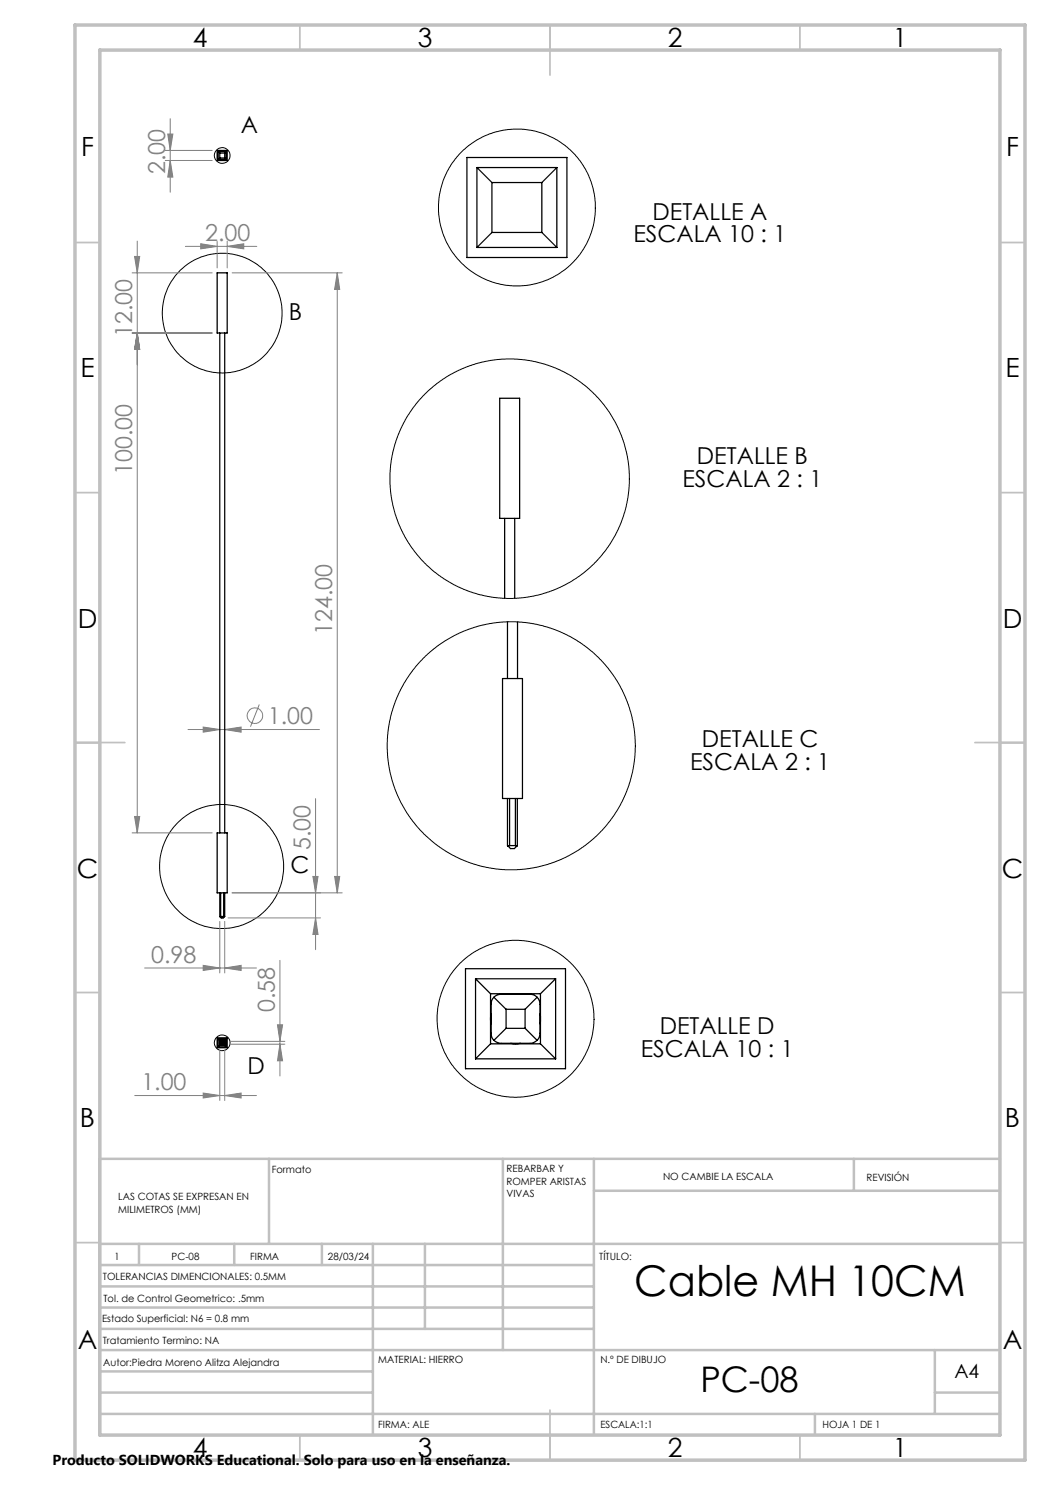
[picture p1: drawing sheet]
<svg xmlns="http://www.w3.org/2000/svg" width="210mm" height="297mm" viewBox="0 0 210 297" stroke-linecap="round" stroke-linejoin="round" font-family="sans-serif">
<g fill="none" stroke="#808080" stroke-width=".2">
<path d="M33.1 32.1h9.3M33.1 30.1h9.3M33.5 26.8h1.1l-.6 3.3zM34 32.1l.6 3.3h-1.1zM34 23.7v14.7M26.4 54.6h16M26.9 51.3h1l-.5 3.3zM27.4 48.2v118.4M37.1 49.3h14.3M40.1 48.8l3.3 .5-3.3 .5zM43.4 48.3v5.3M45.4 49.3l3.4-.5v1z"/>
<path d="M45.4 48.3v5.3M46.4 54.6h22M67.5 54.6l.4 3.3h-1zM67.5 54.6v124M26.4 66.6h16M27.4 66.6l.5 3.3h-1zM37.6 145.9h26.3M40.6 145.4l3.4 .5-3.4 .5zM44.9 145.9l3.3-.5v1zM51.9 140.9l-1.8 4.4M63.1 159.7v30.2M26.4 166.6h16"/>
<path d="M26.9 163.3h1l-.5 3.3zM46.4 178.6h22M62.6 175.3h1l-.5 3.3zM66.9 175.3h1l-.4 3.3zM28.9 193.6h22.4M40.6 193.1l3.4 .5-3.4 .5zM44 184.3v10.3M44.9 193.6l3.3-.5v1zM44.9 184.3v10.3M45.6 183.6h18.5M56 192.1v23.1M63.1 183.6l.5 3.3h-1z"/>
<path d="M27 219.1h24.3M40.6 218.6l3.4 .5-3.4 .5zM44 210.1v10M44.9 219.1l3.3-.5v1zM44.9 210.1v10M45.9 208.3h11.1M45.9 208.8h11.1M55.5 205h1l-.5 3.3zM56 208.8l.5 3.4h-1z"/>
<circle cx="51" cy="143.1" r="1.56"/>
</g>
<g fill="none" stroke="#000" stroke-width=".2">
<circle cx="44.4" cy="31.1" r="1.56"/>
<circle cx="44.4" cy="62.6" r="12"/>
<circle cx="44.3" cy="173.3" r="12.4"/>
<circle cx="44.4" cy="208.6" r="1.56"/>
</g>
<g fill="none" stroke="#c0c0c0" stroke-width=".35">
<path d="M60 5v5M110 5v10M160 5v5M15 48.5h5M200 48.5h5M15 98.5h5M200 98.5h5M15 148.5h10M195 148.5h10M15 198.5h5M200 198.5h5M15 248.5h5"/>
<path d="M200 248.5h5M60 287v5M110 282v10M160 287v5"/>
</g>
<g fill="none" stroke="#c0c0c0" stroke-width=".5">
<path d="M53.8 231.8v17M100.6 231.8v38.2M118.8 231.8v55.2M118.8 238.2h81.2M170.8 231.8v6.4M200 231.8h-180v55.2M20 248.8h180M20 257.3h98.8M20 253h98.8M27.8 248.8v4.2M46.8 248.8v4.2M64.4 248.8v4.2"/>
<path d="M74.6 248.8v38.2M85 248.8v17M20 265.8h98.8M20 261.5h98.8M20 278.5h54.6M20 274.3h54.6M20 270h180M187 278.5h13M187 270v12.8M20 282.8h180M163 282.8v4.2"/>
</g>
<path d="M15 5h190v287h-190zM20 10h180v277h-180z" fill="none" stroke="#c0c0c0" stroke-width=".7"/>
<g fill="#808080">
<path d="M45.4 49.3l3.4-.5v1zM40.1 48.8l3.3 .5-3.3 .5z"/>
<path d="M40.6 193.1l3.4 .5-3.4 .5zM44.9 193.6l3.3-.5v1zM40.6 218.6l3.4 .5-3.4 .5zM44.9 219.1l3.3-.5v1z"/>
<path d="M40.6 145.4l3.4 .5-3.4 .5zM44.9 145.9l3.3-.5v1z"/>
<path d="M26.9 163.3h1l-.5 3.3zM27.4 66.6l.5 3.3h-1zM27.4 66.6l.5 3.3h-1zM26.9 51.3h1l-.5 3.3zM63.1 183.6l.5 3.3h-1zM62.6 175.3h1l-.5 3.3zM34 32.1l.6 3.3h-1.1zM33.5 26.8h1.1l-.6 3.3z"/>
<path d="M67.5 54.6l.4 3.3h-1zM66.9 175.3h1l-.4 3.3zM55.5 205h1l-.5 3.3zM56 208.8l.5 3.4h-1z"/>
</g>
<g fill="none" stroke="#000" stroke-width=".25">
<path d="M43.4 30.1h2v2h-2zM43.6 30.3l.4 .3M43.6 30.3h1.6M43.6 30.3v1.6M43.6 31.9h1.6M44 30.6v1M44 31.6l-.4 .3M44 31.6h.9M44 30.6h.9M44.9 30.6v1M44.9 31.6l.3 .3M45.2 30.3l-.3 .3"/>
<path d="M45.2 30.3v1.6M93.4 31.5h20v20h-20zM95.4 33.5h16M95.4 33.5v16M95.4 33.5l3 3M98.4 36.5v10M98.4 36.5h10M108.4 36.5v10M111.4 33.5l-3 3M111.4 33.5v16M43.4 54.6h2v12h-2zM95.4 49.5h16"/>
<path d="M98.4 46.5l-3 3M98.4 46.5h10M108.4 46.5l3 3M44 66.6v100M44.9 66.6v100M99.9 79.7h4v24h-4zM100.9 103.7v16M102.9 103.7v16M100.5 135.7h4v24h-4zM101.5 124.4v11.3M103.5 124.4v11.3M101.5 159.7v9.4l.1 .1"/>
<path d="M101.9 159.7v9.4M103.1 159.7v9.4M103.5 159.7v9.4l-.1 .1M43.4 166.6h2v12h-2zM44 178.6v4.7M44.1 178.6v4.7M44.7 178.6v4.7M44.9 178.6v4.7M101.6 169.2l.5 .5h.8l.5-.5M101.9 169.1l-.3 .1M101.9 169.1h1.2M103.1 169.1l.3 .1"/>
<path d="M44 183.3l.2 .3h.4l.3-.3M44.1 183.3h-.1M44.1 183.3h.6M44.7 183.3h.2M93.1 193.7h20v20h-20zM95.1 195.8h16M95.1 195.8v16M95.1 195.8l3 3M98.1 198.8v10M98.1 198.8h10M98.8 199.5a1.91 1.91 0 0 0-.6 1.4v5.8a1.91 1.91 0 0 0 .6 1.4M98.8 199.5a1.92 1.92 0 0 1 1.4-.6h5.8a1.78 1.78 0 0 1 1.4 .6"/>
<path d="M98.8 199.5l2.4 2.4M102.1 198.9l.8-.1 1.2 .1M107.4 199.5l.4 .6 .2 .8v5.8l-.2 .7-.4 .7M107.4 199.5l-2.4 2.4M108.1 198.8v10M111.1 195.8v16M111.1 195.8l-3 3M43.4 207.6h2v1.9h-2zM43.6 207.7v1.7M43.6 207.7l.4 .4M43.6 207.7h1.6M43.6 209.4h1.6"/>
<path d="M44 208.8v.2M44 208.5v.2M44 208.1v1M44 208.1h.9M44 209.1l-.4 .3M44 209.1h.9M44 208.1v.2M44 209l.1 .1M44 208.1l.2 .3M44.1 208.1h-.1M44.2 208.4v.4M44.2 208.8l-.2 .2"/>
<path d="M44.2 208.4h.4M44.2 208.8h.4M44.3 208.1h.3M44.3 209.1h.3M44.6 208.4v.4M44.6 208.8l.3 .2M44.7 208.1h.2M44.9 208.1v.2M44.9 209l-.2 .1M44.9 208.1l-.3 .3M44.9 208.8v.2M44.9 208.5v.2"/>
<path d="M44.9 208.1v1M44.9 209.1l.3 .3M45.2 207.7v1.7M45.2 207.7l-.3 .4M95.1 211.8h16M98.1 208.8h10M98.1 208.8l-3 3M98.2 202.8l-.1 .7 .1 1.2M98.8 208.1l.6 .4 .8 .2h5.8l.8-.2 .6-.4M101.2 201.9v3.8M101.2 205.7l-2.4 2.4M101.2 201.9h3.8"/>
<path d="M101.2 205.7h3.8M102.1 208.7l1 .1 1-.1M105 201.9v3.8M105 205.7l2.4 2.4M108 202.8v1.9M108.1 208.8l3 3"/>
</g>
<g fill="none" stroke="#000" stroke-width=".2">
<circle cx="103.4" cy="41.5" r="15.7"/>
<circle cx="101.9" cy="95.7" r="23.9"/>
<circle cx="102.3" cy="149.2" r="24.8"/>
<circle cx="103.1" cy="203.8" r="15.7"/>
</g>
<text font-size="8.5" x="126.8" y="259.3">Cable MH 10CM</text>
<text font-size="7.1" x="140.1" y="278.5">PC-08</text>
<g font-size="5.3">
<text x="38.5" y="9.5">4</text>
<text x="83.5" y="9.5">3</text>
<text x="133.6" y="9.5">2</text>
<text x="178.6" y="9.5">1</text>
<text x="16.2" y="31.2">F</text>
<text x="201.2" y="31.2">F</text>
<text x="16.1" y="75.5">E</text>
<text x="201.1" y="75.5">E</text>
<text x="15.5" y="125.5">D</text>
<text x="200.5" y="125.5">D</text>
<text x="15.4" y="175.5">C</text>
<text x="200.4" y="175.5">C</text>
<text x="16" y="225.5">B</text>
<text x="201" y="225.5">B</text>
<text x="15.5" y="269.7">A</text>
<text x="200.5" y="269.7">A</text>
<text x="38.5" y="291.5">4</text>
<text x="83.5" y="291.5">3</text>
<text x="133.6" y="291.5">2</text>
<text x="178.6" y="291.5">1</text>
</g>
<g font-size="4.7">
<text x="48.2" y="26.6">A</text>
<text x="130.5" y="44">DETALLE A</text>
<text x="126.7" y="48.5">ESCALA 10 : 1</text>
<text x="57.8" y="64">B</text>
<text x="139.4" y="92.8">DETALLE B</text>
<text x="136.5" y="97.3">ESCALA 2 : 1</text>
<text x="140.4" y="149.4">DETALLE C</text>
<text x="138" y="153.9">ESCALA 2 : 1</text>
<text x="58.1" y="174.6">C</text>
<text x="131.9" y="206.8">DETALLE D</text>
<text x="49.5" y="214.7">D</text>
<text x="128.1" y="211.4">ESCALA 10 : 1</text>
</g>
<g font-size="4.7" fill="#808080">
<text x="33.1" y="34.8" transform="rotate(-90 33.1 34.8)">2.00</text>
<text x="41" y="48.2">2.00</text>
<text x="26.4" y="67.4" transform="rotate(-90 26.4 67.4)">12.00</text>
<text x="26.4" y="95" transform="rotate(-90 26.4 95)">100.00</text>
<text x="66.4" y="127.1" transform="rotate(-90 66.4 127.1)">124.00</text>
<text x="53.6" y="144.8">1.00</text>
<text x="62.1" y="170.1" transform="rotate(-90 62.1 170.1)">5.00</text>
<text x="30.2" y="192.6">0.98</text>
<text x="55" y="202.4" transform="rotate(-90 55 202.4)">0.58</text>
<text x="28.3" y="218.1">1.00</text>
</g>
<text font-size="3.9" x="190.9" y="275.5">A4</text>
<text font-size="2.9" x="10.5" y="292.9">Producto SOLIDWORKS Educational. Solo para uso en la enseñanza.</text>
<g font-size="2">
<text x="54.4" y="234.6">Formato</text>
<text x="101.3" y="234.5">REBARBAR Y</text>
<text x="101.3" y="237">ROMPER ARISTAS</text>
<text x="101.3" y="239.5">VIVAS</text>
<text x="132.6" y="236">NO CAMBIE LA ESCALA</text>
<text x="173.3" y="236.2">REVISIÓN</text>
<text x="23.7" y="240.1">LAS COTAS SE EXPRESAN EN</text>
<text x="23.7" y="242.6">MILIMETROS (MM)</text>
<text x="22.9" y="252">1</text>
<text x="34.3" y="252">PC-08</text>
<text x="50" y="251.9">FIRMA</text>
<text x="65.6" y="252">28/03/24</text>
<text x="119.9" y="251.9">TÍTULO:</text>
<text x="20.6" y="256.1">TOLERANCIAS DIMENCIONALES: 0.5MM</text>
<text x="20.7" y="260.3">Tol. de Control Geometrico: .5mm</text>
<text x="20.4" y="264.4">Estado Superficial: N6 = 0.8 mm</text>
<text x="20.5" y="268.8">Tratamiento Termino: NA</text>
<text x="20.7" y="273.1">Autor:Piedra Moreno Alitza Alejandra</text>
<text x="75.6" y="272.5">MATERIAL: HIERRO</text>
<text x="120.1" y="272.5">N.º DE DIBUJO</text>
<text x="75.6" y="285.5">FIRMA: ALE</text>
<text x="120.1" y="285.6">ESCALA:1:1</text>
<text x="164.5" y="285.6">HOJA 1 DE 1</text>
</g>
</svg>
